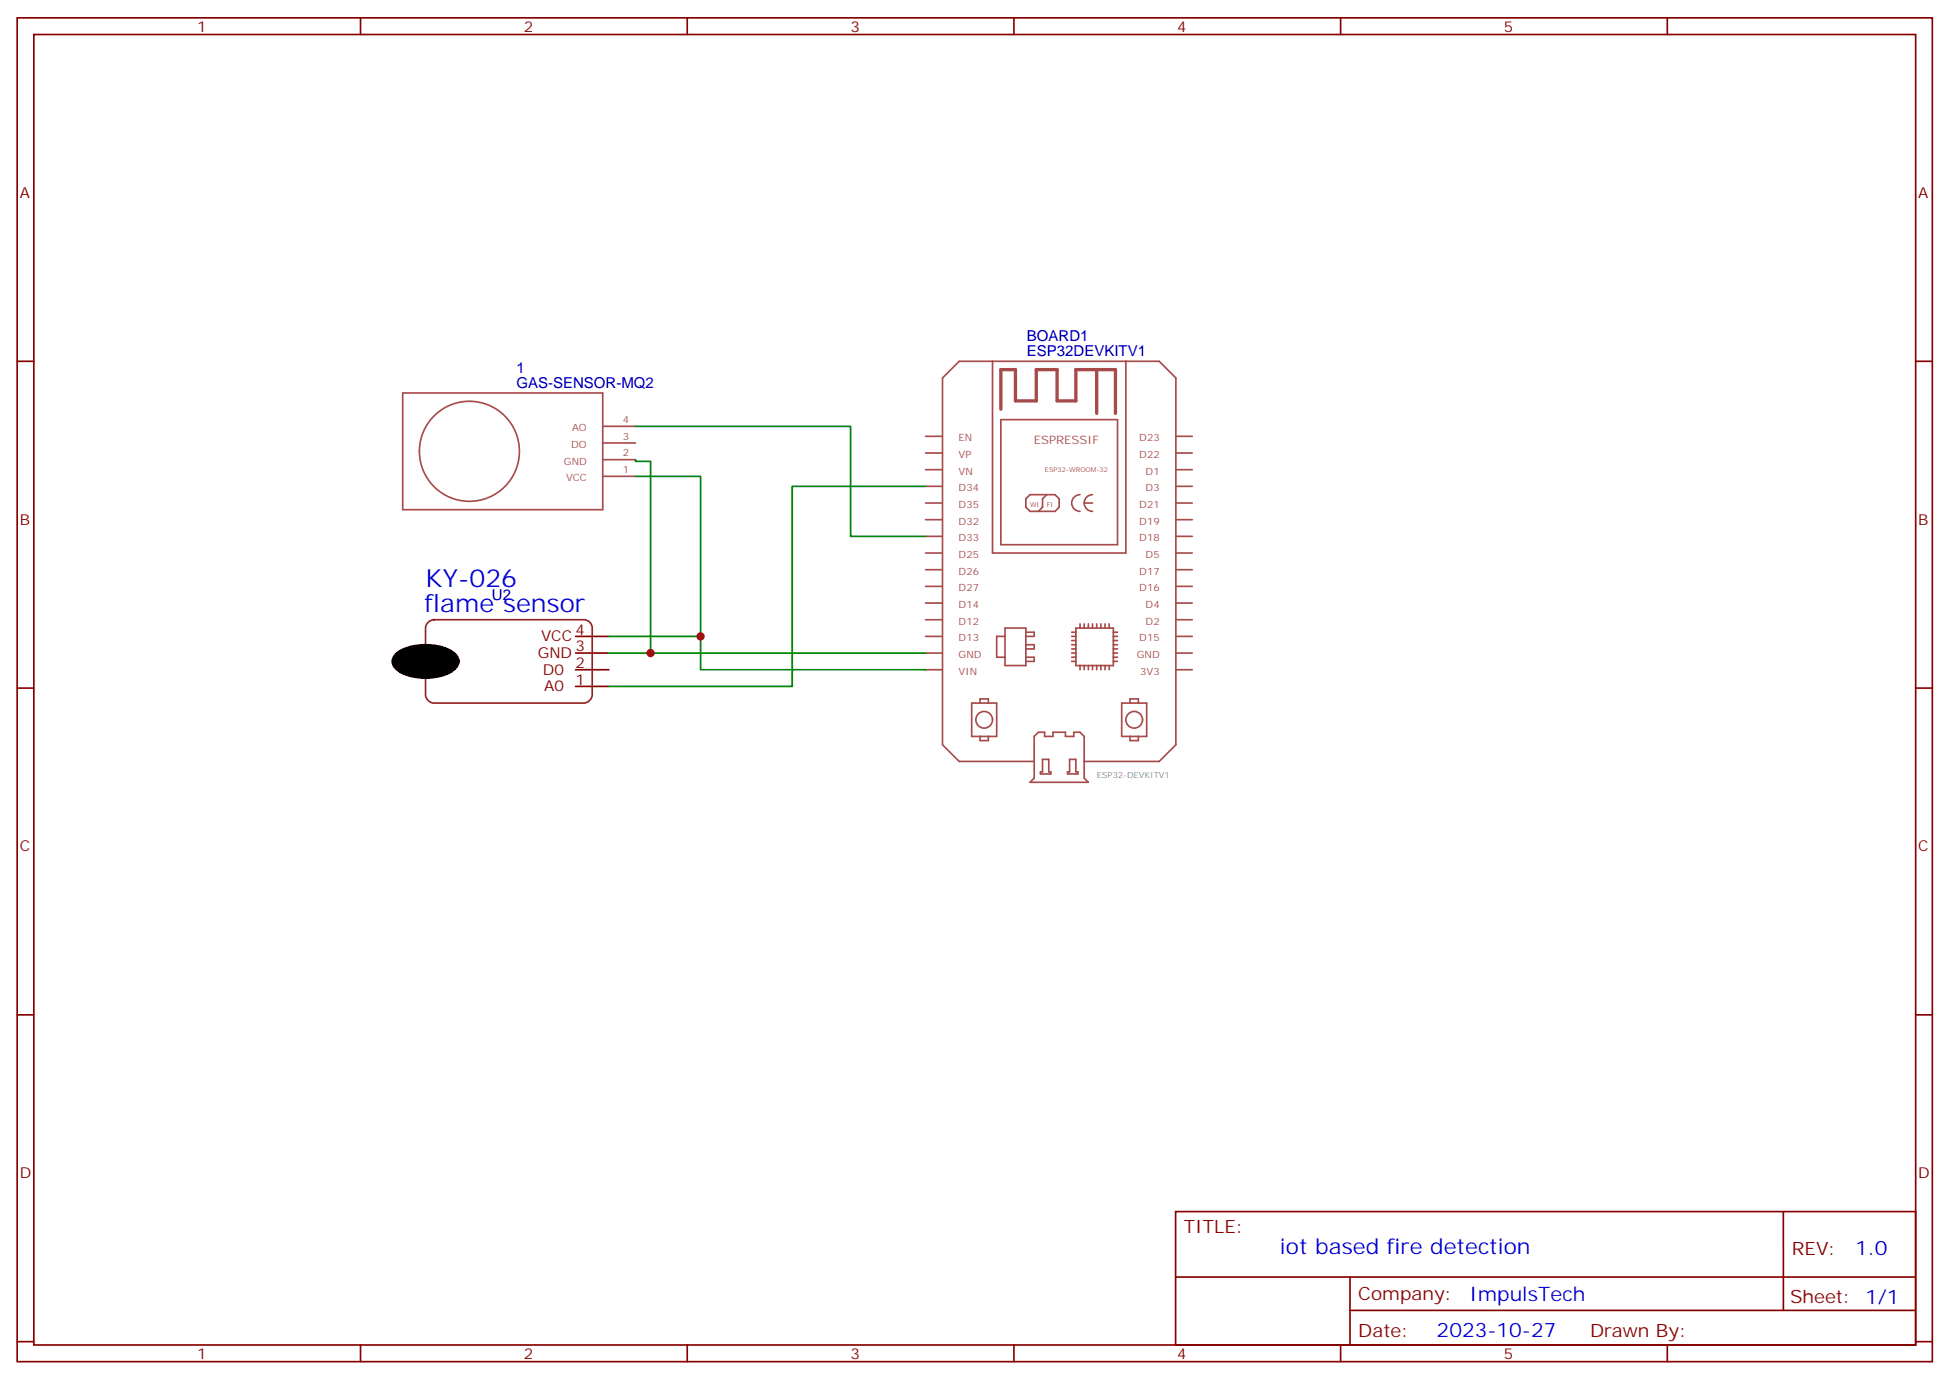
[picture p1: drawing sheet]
<svg xmlns="http://www.w3.org/2000/svg" width="413mm" height="292mm" viewBox="0 0 413 292" stroke-linecap="round" stroke-linejoin="round" font-family="sans-serif">
<g fill="none" stroke="#870000" stroke-width=".35">
<path d="M3.6 3.8h405.4v284.3h-405.4zM7.2 7.3h398.2v277.3h-398.2zM76.3 3.8v3.5M145.5 3.8v3.5M214.6 3.8v3.5M283.7 3.8v3.5M352.9 3.8v3.5M3.6 76.4h3.6M405.4 76.4h3.6M121.8 134.7h7.1M121.8 138.2h7.1M3.6 145.6h3.6"/>
<path d="M121.8 145.2h7.1M121.8 141.7h7.1M405.4 145.6h3.6M3.6 214.7h3.6M405.4 214.7h3.6M248.8 256.4h156.6v28.2h-156.6zM377.4 256.4v20.9M248.8 270.2h156.5M285.7 277.3h119.6M285.7 270.2v14.1M3.6 283.9h3.6M76.3 284.6v3.5"/>
<path d="M145.5 284.6v3.5M214.6 284.6v3.5M283.7 284.6v3.5M352.9 284.6v3.5M405.4 283.9h3.6"/>
</g>
<g fill="none" stroke="#a64a4a" stroke-width=".35">
<path d="M210.1 76.4v40.6h28.2v-40.6M85.2 83.1h42.4v24.7h-42.4zM127.6 97.3h6.9M127.6 93.7h6.9M127.6 90.2h6.9M195.9 99.4h3.5M195.9 95.8h3.5M195.9 92.3h3.5M211.8 88.8h24.7v26.5h-24.7zM248.9 99.4h3.4M248.9 95.8h3.4M248.9 92.3h3.4"/>
<path d="M127.6 100.8h6.9M195.9 117h3.5M195.9 113.5h3.5M195.9 110h3.5M195.9 106.4h3.5M195.9 102.9h3.5M218 104.7h5.3l.9 .9v1.7l-.9 .9h-5.3l-.9-.9v-1.7zM221.5 104.7l-.9 .9v1.7l-.8 .9M228.6 104.7a1.76 1.76 0 0 0-1.8 1.7 1.76 1.76 0 0 0 1.8 1.8M229.5 106.4a1.77 1.77 0 0 0 1.7 1.8M229.5 106.4h1.7M231.2 104.7a1.76 1.76 0 0 0-1.7 1.7"/>
<path d="M248.9 117h3.4M248.9 113.5h3.4M248.9 110h3.4M248.9 106.4h3.4M248.9 102.9h3.4M195.9 138.2h3.5M195.9 134.7h3.5M195.9 131.1h3.5M195.9 127.6h3.5M195.9 124.1h3.5M195.9 120.5h3.5M212.7 134.7h-1.8v4.4h1.8"/>
<path d="M212.7 132.9h4.4v7.9h-4.4zM217.1 133.8h1.8v.9h-1.8M217.1 139.1h1.8v.8h-1.8M217.1 136.4h1.8v.9h-1.8M226.8 138.2h.9M226.8 134.7h.9M226.8 139.1h.9M226.8 139.9h.9M226.8 137.3h.9M226.8 136.4h.9M226.8 133.8h.9M226.8 135.5h.9"/>
<path d="M227.7 132.9h7.9v7.9h-7.9zM228.6 132v.9M229.5 132v.9M230.3 132v.9M231.2 132v.9M232.1 132v.9M233 132v.9M233.9 132v.9M234.8 132v.9M235.6 138.2h.9M235.6 134.7h.9M235.6 139.1h.9"/>
<path d="M235.6 139.9h.9M235.6 137.3h.9M235.6 136.4h.9M235.6 133.8h.9M235.6 135.5h.9M248.9 138.2h3.4M248.9 134.7h3.4M248.9 131.1h3.4M248.9 127.6h3.4M248.9 124.1h3.4M248.9 120.5h3.4M195.9 141.7h3.5"/>
<path d="M205.7 148.8h5.2v7h-5.2zM207.4 148.8v-.9h1.8v.9M207.4 155.8v.9h1.8v-.9M218.9 155.8l.9-.9h1.3v.9h1.8v-.9h2.6v.9h1.8v-.9h1.3l.9 .9v8.8l.8 .9h-12.3l.9-.9zM228.6 140.8v.9M229.5 140.8v.9M230.3 140.8v.9M231.2 140.8v.9M232.1 140.8v.9M233 140.8v.9M233.9 140.8v.9M234.8 140.8v.9"/>
<path d="M237.4 148.8h5.3v7h-5.3zM239.2 148.8v-.9h1.7v.9M239.2 155.8v.9h1.7v-.9M248.9 141.7h3.4M218.9 161.1h-15.9l-3.5-3.5v-77.6l3.5-3.6h42.3l3.6 3.6v77.6l-3.6 3.5h-15.8M220.6 160.7h1.4v2.6h.4v.5h-2.2v-.5h.4zM226.4 160.7h1.3v2.6h.4v.5h-2.2v-.5h.5z"/>
<circle cx="99.4" cy="95.5" r="10.6"/>
<circle cx="208.3" cy="152.3" r="1.76"/>
<circle cx="240" cy="152.3" r="1.76"/>
</g>
<path d="M232.1 78.2v9.3M211.8 86.6v-8.4h3.1v6.6h4.4v-6.6h4.4v6.6h4v-6.6h8.4v9.3" fill="none" stroke="#a64a4a" stroke-width=".71"/>
<path d="M90.6 131.6l1.2-.5h31.8a1.76 1.76 0 0 1 1.7 1.8v14.1a1.89 1.89 0 0 1-1.7 1.8h-31.8a1.89 1.89 0 0 1-1.7-1.8v-14.1v-.5z" fill="none" stroke="#8c2424" stroke-width=".35"/>
<path d="M83.8 138.3a11.3 11.3 0 0 1 10.4-1.2 3.6 3.6 0 0 1 2.9 2.8 3.6 3.6 0 0 1-2.9 2.9 12.2 12.2 0 0 1-9.8-.8 2.22 2.22 0 0 1-.6-3.7z" fill="#000" stroke="#000" stroke-width=".35"/>
<path d="M134.5 97.3v.3h3.2v40.6M134.5 90.2h45.5v23.3h15.9M134.5 100.8h13.8v40.9h47.6M195.9 102.9h-28.2v42.3h-38.8M128.9 134.7h19.4M128.9 138.2h67" fill="none" stroke="#008700" stroke-width=".35"/>
<g fill="#c00">
<circle cx="148.3" cy="134.7" r=".88"/>
<circle cx="137.7" cy="138.2" r=".88"/>
</g>
<g font-size="5.3" fill="#00f">
<text x="90.1" y="124.3">KY-026</text>
<text x="89.8" y="129.6">flame sensor</text>
</g>
<text font-size="4.6" fill="#00f" x="270.9" y="265.4">iot based fire detection</text>
<g font-size="4.2" fill="#00f">
<text x="392.6" y="265.6">1.0</text>
<text x="311" y="275.2">ImpulsTech</text>
<text x="304.1" y="283">2023-10-27</text>
</g>
<g font-size="3.9" fill="#800">
<text x="250.6" y="260.9">TITLE:</text>
<text x="379.2" y="265.6">REV:</text>
<text x="287.5" y="275.1">Company:</text>
<text x="378.9" y="275.8">Sheet: 1/1</text>
<text x="287.5" y="282.8">Date:</text>
<text x="336.5" y="282.9">Drawn By:</text>
</g>
<g font-size="3.2" fill="#800">
<text x="41.7" y="6.8">1</text>
<text x="110.9" y="6.8">2</text>
<text x="180" y="6.8">3</text>
<text x="249.2" y="6.8">4</text>
<text x="318.3" y="6.8">5</text>
<text x="4.2" y="41.9">A</text>
<text x="406" y="41.9">A</text>
<text x="4.2" y="111">B</text>
<text x="406" y="111">B</text>
<text x="114.5" y="135.7">VCC</text>
<text x="121.8" y="134.3">4</text>
<text x="121.8" y="137.8">3</text>
<text x="113.8" y="139.2">GND</text>
<text x="114.9" y="142.8">D0</text>
<text x="121.8" y="141.4">2</text>
<text x="115.2" y="146.3">A0</text>
<text x="121.8" y="144.9">1</text>
<text x="4.2" y="180.2">C</text>
<text x="406" y="180.2">C</text>
<text x="4.2" y="249.3">D</text>
<text x="406" y="249.3">D</text>
<text x="41.7" y="287.6">1</text>
<text x="110.9" y="287.6">2</text>
<text x="180" y="287.6">3</text>
<text x="249.2" y="287.6">4</text>
<text x="318.3" y="287.6">5</text>
</g>
<g font-size="3.2" fill="#000080">
<text x="217.3" y="75.4">ESP32DEVKITV1</text>
<text x="217.4" y="72.2">BOARD1</text>
<text x="109.3" y="82.1">GAS-SENSOR-MQ2</text>
<text x="109.3" y="78.9">1</text>
<text x="104.1" y="126.8">U2</text>
</g>
<text font-size="2.5" fill="#a54b4b" x="218.8" y="93.9">ESPRESSIF</text>
<g font-size="2.1" fill="#a54b4b">
<text x="131.8" y="89.5">4</text>
<text x="120.9" y="94.8">DO</text>
<text x="121.1" y="91.2">AO</text>
<text x="131.8" y="93">3</text>
<text x="202.9" y="93.4">EN</text>
<text x="241.1" y="93.4">D23</text>
<text x="119.4" y="98.3">GND</text>
<text x="119.8" y="101.8">VCC</text>
<text x="131.8" y="100.1">1</text>
<text x="131.8" y="96.6">2</text>
<text x="202.9" y="96.9">VP</text>
<text x="202.9" y="100.4">VN</text>
<text x="241.1" y="96.9">D22</text>
<text x="242.5" y="100.4">D1</text>
<text x="202.9" y="103.9">D34</text>
<text x="202.9" y="107.5">D35</text>
<text x="241.1" y="107.5">D21</text>
<text x="242.5" y="103.9">D3</text>
<text x="202.9" y="111">D32</text>
<text x="241.1" y="111">D19</text>
<text x="202.9" y="114.5">D33</text>
<text x="202.9" y="118.1">D25</text>
<text x="241.1" y="114.5">D18</text>
<text x="242.5" y="118.1">D5</text>
<text x="202.9" y="121.6">D26</text>
<text x="202.9" y="125.1">D27</text>
<text x="241.1" y="125.1">D16</text>
<text x="241.1" y="121.6">D17</text>
<text x="202.9" y="128.6">D14</text>
<text x="242.5" y="128.6">D4</text>
<text x="202.9" y="132.2">D12</text>
<text x="202.9" y="135.7">D13</text>
<text x="241.1" y="135.7">D15</text>
<text x="242.5" y="132.2">D2</text>
<text x="202.9" y="139.2">GND</text>
<text x="202.9" y="142.8">VIN</text>
<text x="240.6" y="139.2">GND</text>
<text x="241.3" y="142.8">3V3</text>
</g>
<text font-size="1.8" fill="#838383" x="232.1" y="164.7">ESP32-DEVKITV1</text>
<g font-size="1.4" fill="#a54b4b">
<text x="221.1" y="99.9">ESP32-WROOM-32</text>
<text x="218" y="107.3">WI</text>
<text x="221.5" y="107.3">FI</text>
</g>
</svg>
